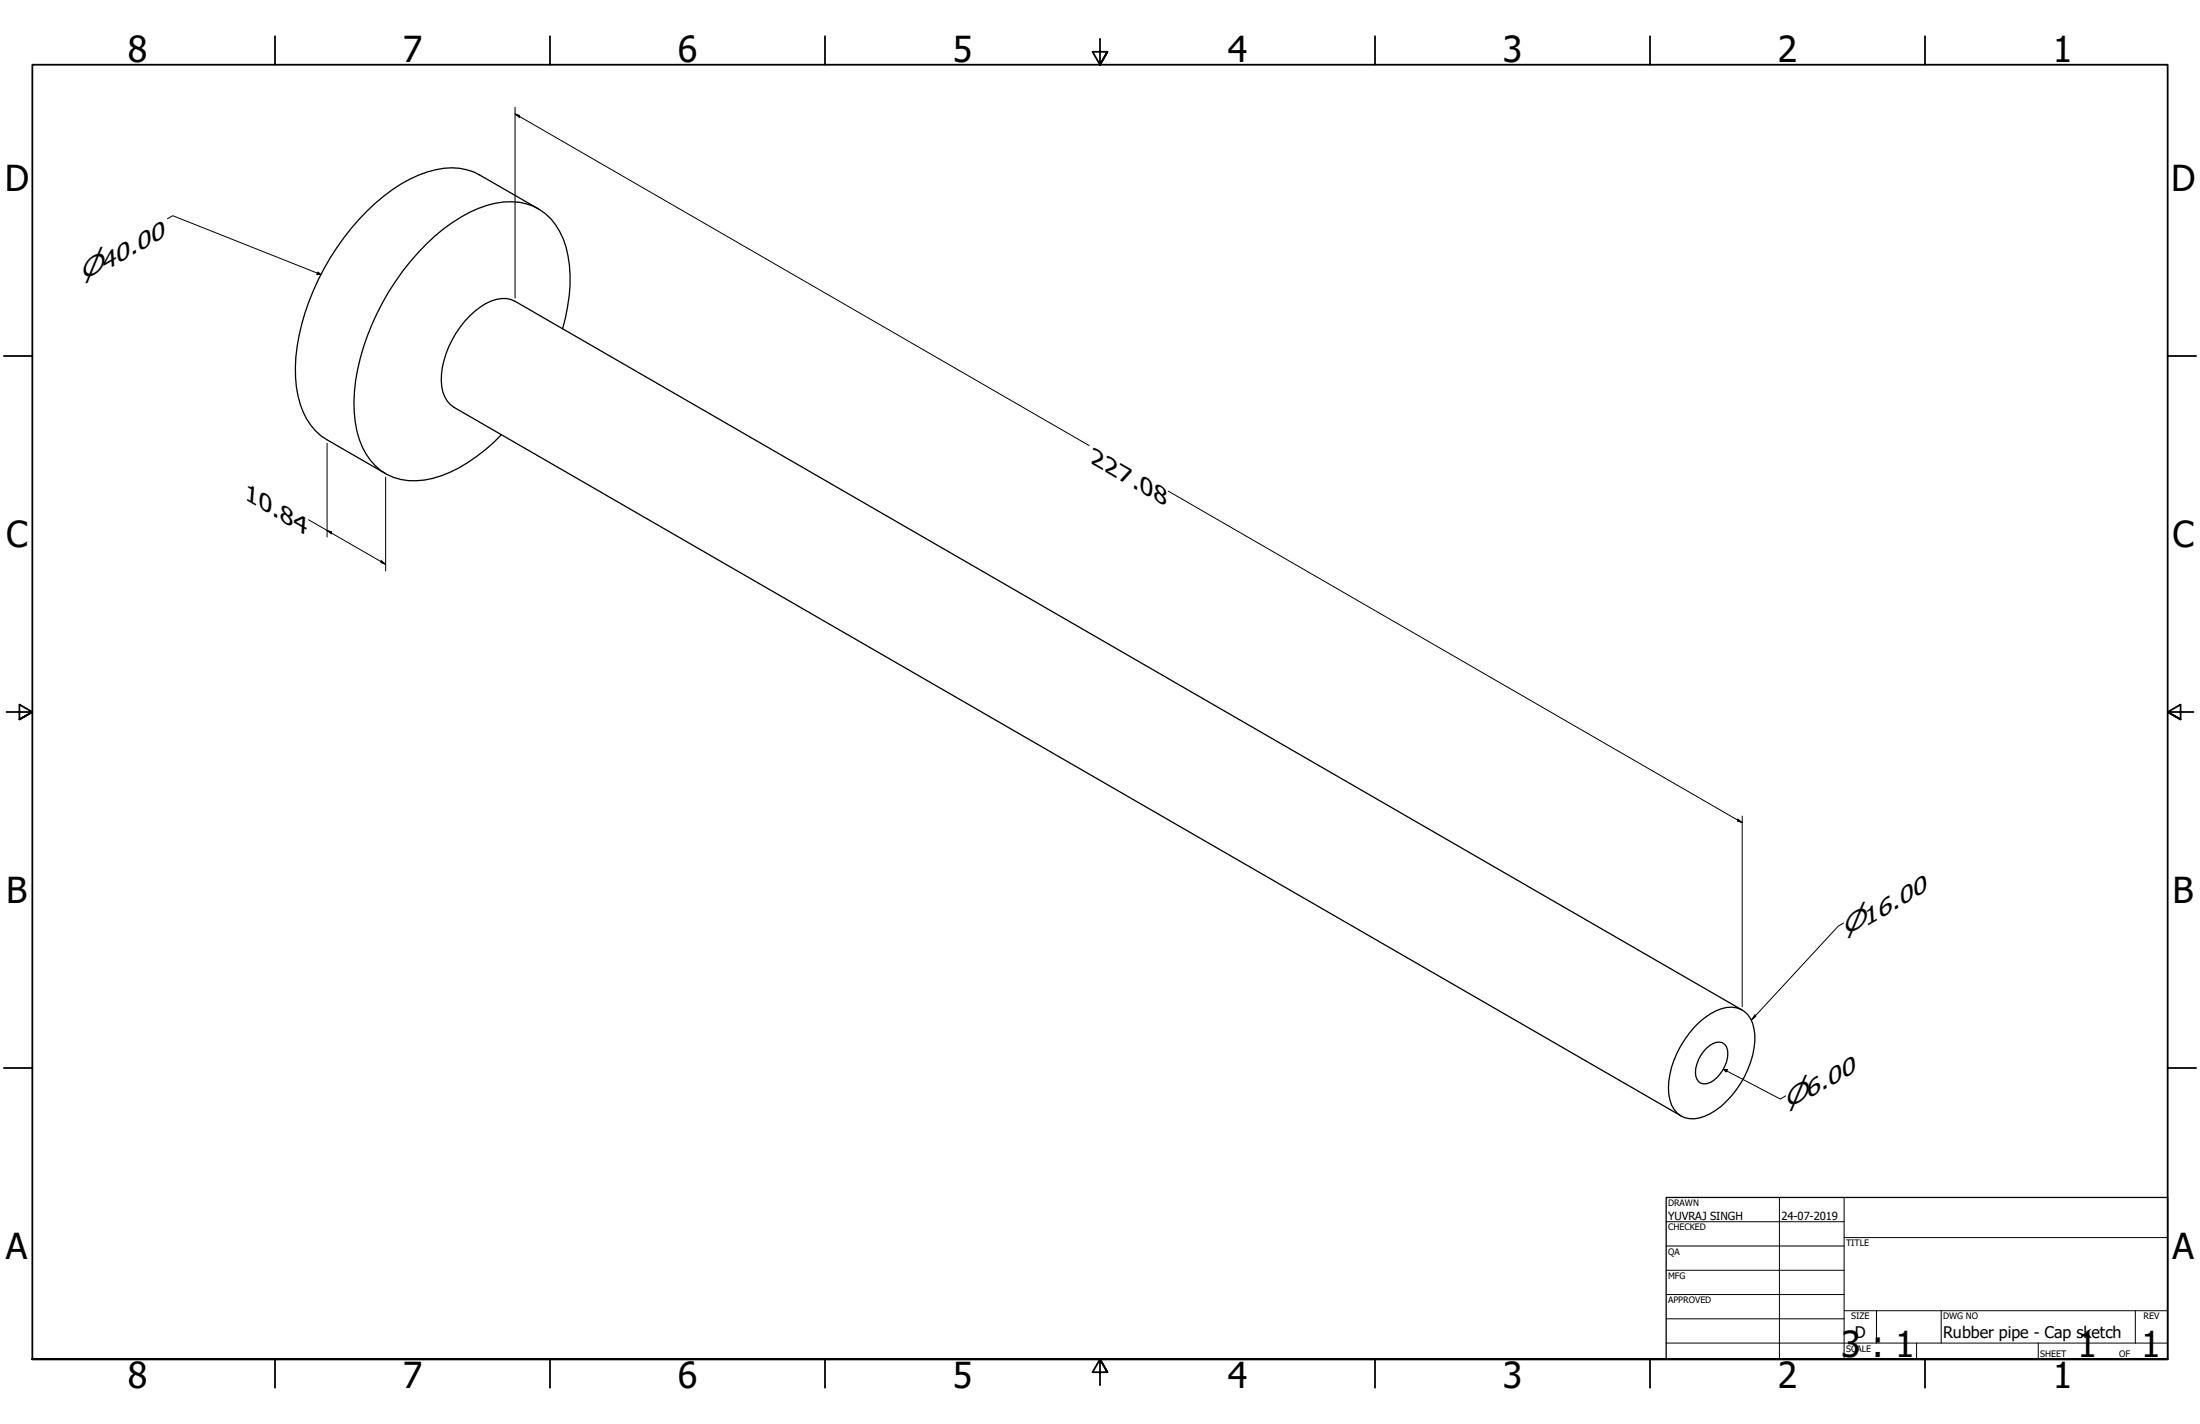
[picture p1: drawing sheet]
<svg xmlns="http://www.w3.org/2000/svg" width="864mm" height="559mm" viewBox="0 0 864 559" stroke-linecap="round" stroke-linejoin="round" font-family="sans-serif">
<!-- layer: Visible (ANSI) -->
<path d="M211.4 82l-23.1-13.3a24.4 24.4 0 0 0-20.6-1.2 63.5 63.5 0 0 0-26.7 18.5 97.1 97.1 0 0 0-24.9 54.1 39.2 39.2 0 0 0 5.9 26.8l4 4.2 2.4 1.5 23 13.3M220.9 129a59.4 59.4 0 0 0 1.3-32.1 22.9 22.9 0 0 0-15.4-16.9 33.6 33.6 0 0 0-25.9 5.2 89.7 89.7 0 0 0-32.9 37.9 81.3 81.3 0 0 0-8.9 38.7 29.7 29.7 0 0 0 10.4 22.9 25.1 25.1 0 0 0 23.6 2.1 62.7 62.7 0 0 0 23.7-16.2M683.9 396.4l-481.7-278.2a11.8 11.8 0 0 0-11.5 .9 37.1 37.1 0 0 0-17.5 30.3 12 12 0 0 0 5 10.4l481.7 278.1M665 403.2a22.3 22.3 0 0 1 14.8-8 9.1 9.1 0 0 1 8.7 8.6 32.5 32.5 0 0 1-6.9 23.8 27.5 27.5 0 0 1-14.5 11.1 9 9 0 0 1-11.6-7.1 31.1 31.1 0 0 1 5.9-23.7zM669.9 411.3a6.5 6.5 0 0 1 6.2-2.1 4.2 4.2 0 0 1 2.1 4.2 13.3 13.3 0 0 1-8.3 11.9 3.7 3.7 0 0 1-4.4-4.5 14.2 14.2 0 0 1 4.4-9.5z" fill="none" stroke="#000" stroke-width=".51"/>
<!-- layer: Border (ANSI) -->
<g fill="none" stroke="#000" stroke-width=".7">
<path d="M107.9 14.2v11.2M215.9 14.2v11.2M323.8 14.2v11.2M431.8 15.2v10.2l-2.9-5.1h5.8l-2.9 5.1 2.9-5.1M539.8 14.2v11.2M647.7 14.2v11.2M755.6 14.2v11.2M1.5 139.7h11.2M850.9 139.7h11.2M2.5 279.4h10.2l-5.1-2.9v5.8l5.1-2.9-5.1 2.9M861.1 279.4h-10.2l5.1-2.9v5.8l-5.1-2.9 5.1 2.9M1.5 419.1h11.2"/>
<path d="M850.9 419.1h11.2M12.7 533.4v-508h838.2v508h-838.2h838.2M107.9 533.4v11.2M215.9 533.4v11.2M323.8 533.4v11.2M434.7 538.5l-2.9-5.1 2.9 5.1h-5.8l2.9-5.1v10.2M539.8 533.4v11.2M647.7 533.4v11.2M755.6 533.4v11.2"/>
</g>
<!-- layer: Title (ANSI) -->
<g fill="none" stroke="#000" stroke-width=".39">
<path d="M654 479.4h69.9M698.5 469.9v63.5M723.9 469.9v63.5M654 488.9h69.9M654 498.5h69.9M723.9 485.6h127M654 508h69.9M654 517.5h69.9M723.9 514.3h127M736.6 514.3v12.7M762 514.3v12.7M838.2 514.3v12.7"/>
<path d="M654 527h196.9M752.3 527v6.4M800.1 527v6.4"/>
</g>
<path d="M654 469.9h196.9v63.5h-196.9z" fill="none" stroke="#000" stroke-width=".51"/>
<!-- layer: Dimension (ANSI) -->
<g fill="none" stroke="#000" stroke-width=".39">
<path d="M202.2 44.7l1.8 .6v.9zM202.2 44.7l225.3 130.1M202.2 42.1v74.9M65.7 85.9l2.1-1.3 58.2 23.2M124.8 106.7l1.2 1.1-1.6-.2zM128.4 173.9v36.9M151.4 187.2v36.8M458.6 192.7l225.3 130.1M121.1 204l30.3 17.4M128.4 208.2l1.7 .5v.9zM149.6 220l1.8 1.4-1.8-.6zM682.1 321.4l1.8 1.4-1.8-.6z"/>
<path d="M683.9 320.2v74.8M723.7 362.2l-2.1 1.2-34.1 36.9M688.9 398.3l.3 .5-1.7 1.5zM676.5 419.5l1.6 .3-.6 .9zM676.5 419.5l22.4 11.8 2.1-1.3"/>
</g>
<g fill="#000">
<path d="M202.2 44.7l1.8 .6v.9z" fill-rule="evenodd"/>
<path d="M124.8 106.7l1.2 1.1-1.6-.2z" fill-rule="evenodd"/>
<path d="M128.4 208.2l1.7 .5v.9z" fill-rule="evenodd"/>
<path d="M149.6 220l1.8 1.4-1.8-.6z" fill-rule="evenodd"/>
<path d="M682.1 321.4l1.8 1.4-1.8-.6z" fill-rule="evenodd"/>
<path d="M688.9 398.3l.3 .5-1.7 1.5z" fill-rule="evenodd"/>
<path d="M676.5 419.5l1.6 .3-.6 .9z" fill-rule="evenodd"/>
</g>
<g font-size="14">
<text x="50.2" y="24.4">8</text>
<text x="158.1" y="24.4">7</text>
<text x="266.1" y="24.4">6</text>
<text x="374" y="24.4">5</text>
<text x="482" y="24.4">4</text>
<text x="589.9" y="24.4">3</text>
<text x="697.9" y="24.4">2</text>
<text x="805.8" y="24.4">1</text>
<text x="1.8" y="74.9">D</text>
<text x="852.2" y="74.9">D</text>
<text x="2.4" y="214.6">C</text>
<text x="852.8" y="214.6">C</text>
<text x="2.5" y="354.3">B</text>
<text x="852.9" y="354.3">B</text>
<text x="2.3" y="494">A</text>
<text x="852.7" y="494">A</text>
<text x="722.7" y="532.4">3 : 1</text>
<text x="815.5" y="532.6">1</text>
<text x="840.5" y="532.6">1</text>
<text x="50.2" y="544.6">8</text>
<text x="158.1" y="544.6">7</text>
<text x="266.1" y="544.6">6</text>
<text x="374" y="544.6">5</text>
<text x="482" y="544.6">4</text>
<text x="589.9" y="544.6">3</text>
<text x="697.9" y="544.6">2</text>
<text x="805.8" y="544.6">1</text>
</g>
<g font-size="9.8">
<text x="32.6" y="110.4" transform="rotate(-30 32.6 110.4)">⌀40.00</text>
<text x="724.3" y="367.2" transform="rotate(-30 724.3 367.2)">⌀16.00</text>
<text x="701.5" y="435.1" transform="rotate(-30 701.5 435.1)">⌀6.00</text>
</g>
<g font-size="9">
<text x="428.1" y="181.7" transform="rotate(30 428.1 181.7)">227.08</text>
<text x="95.9" y="196" transform="rotate(30 95.9 196)">10.84</text>
</g>
<g font-size="6.3">
<text x="728.1" y="524.9">D</text>
<text x="762.8" y="525">Rubber pipe - Cap sketch</text>
</g>
<g font-size="4.4">
<text x="654.8" y="478.6">YUVRAJ SINGH</text>
<text x="699.3" y="478.6">24-07-2019</text>
</g>
<g font-size="3.5">
<text x="654.8" y="473.2">DRAWN</text>
<text x="654.8" y="482.8">CHECKED</text>
<text x="724.7" y="488.9">TITLE</text>
<text x="654.8" y="492.3">QA</text>
<text x="654.8" y="501.8">MFG</text>
<text x="654.8" y="511.4">APPROVED</text>
<text x="726.7" y="517.7">SIZE</text>
<text x="762.8" y="517.7">DWG NO</text>
<text x="841.4" y="517.7">REV</text>
<text x="724.7" y="530.4">SCALE</text>
<text x="800.9" y="532.6">SHEET</text>
<text x="831.8" y="532.6">OF</text>
</g>
</svg>
